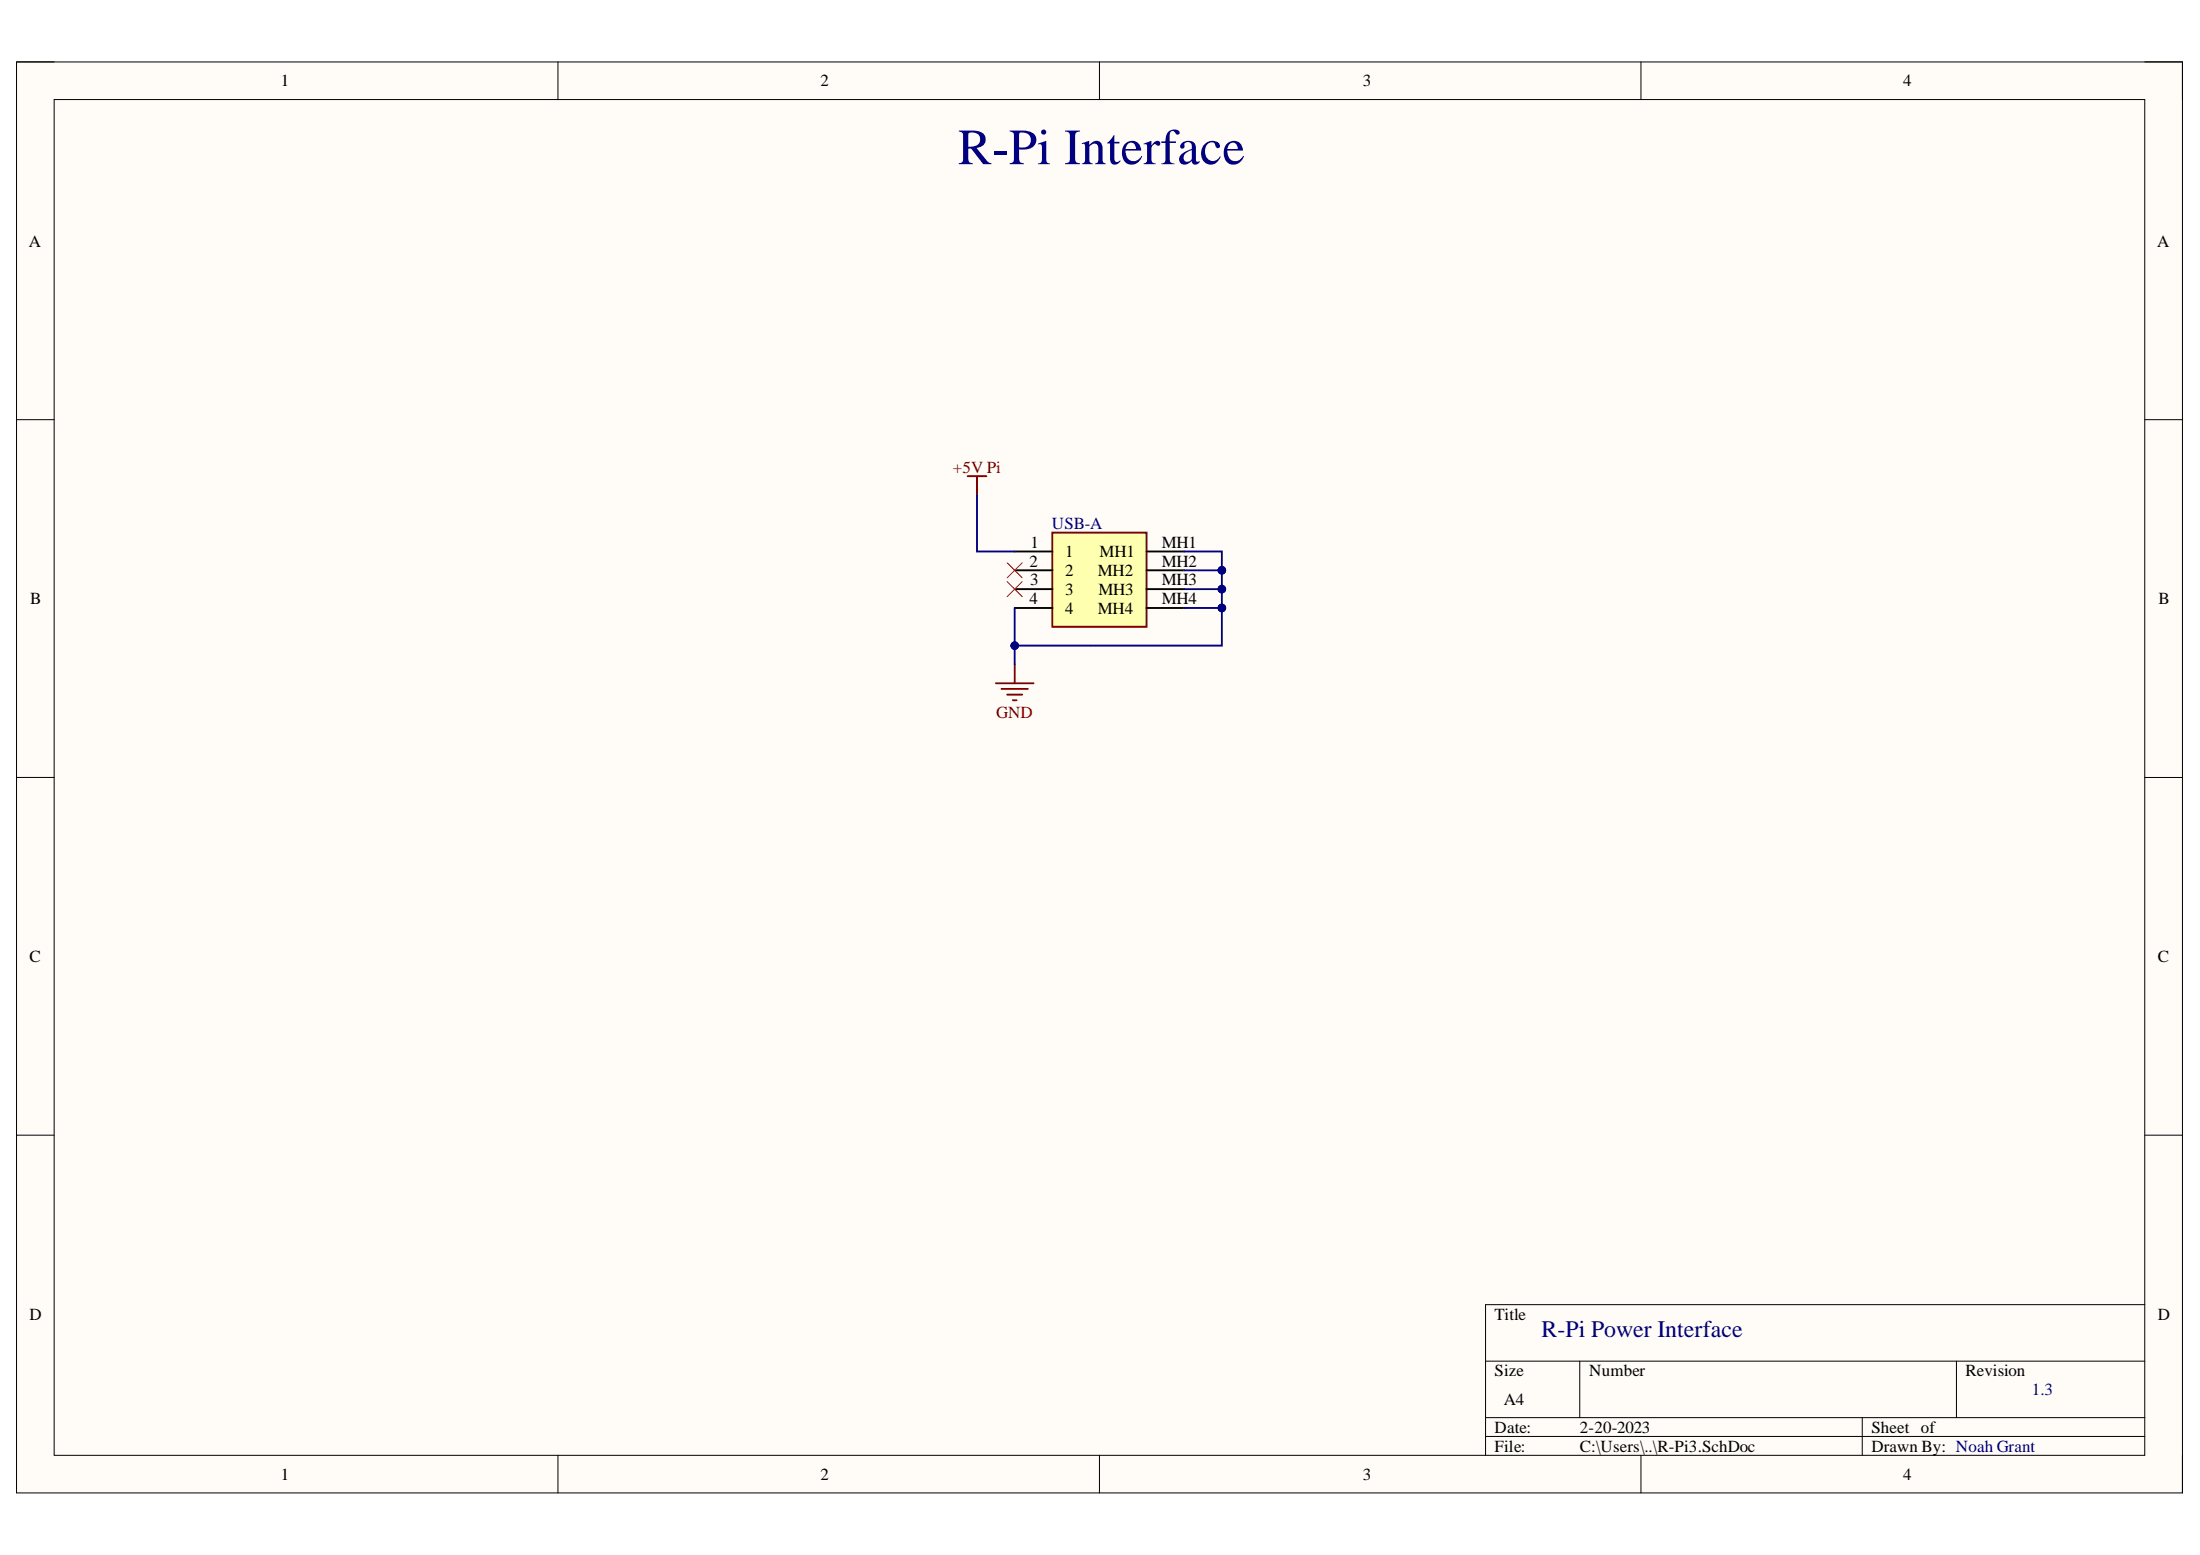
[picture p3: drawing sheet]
<svg xmlns="http://www.w3.org/2000/svg" width="297mm" height="210mm" viewBox="0 0 297 210" stroke-linecap="round" stroke-linejoin="round" font-family="sans-serif">
<path d="M2.2 8.4h292.5v193.1h-292.5z" fill-rule="evenodd" fill="#fffcf8"/>
<path d="M2.2 8.4h292.5v193.1h-292.5z" fill="none" stroke="#000" stroke-width=".14"/>
<path d="M7.3 13.4h282.3v183h-282.3z" fill-rule="evenodd" fill="#fffcf8"/>
<g fill="none" stroke="#000" stroke-width=".14">
<path d="M2.2 8.4h5.1M7.3 13.4h282.3v183h-282.3zM75.3 8.4v5M148.4 8.4v5M221.6 8.4v5M289.6 8.4h5.1v5M2.2 56.7h5.1M289.6 56.7h5.1M2.2 104.9h5.1M289.6 104.9h5.1M2.2 153.2h5.1M289.6 153.2h5.1"/>
<path d="M289.6 176.1h-89v20.3M75.3 196.4v5.1M148.4 196.4v5.1M200.6 183.7h89M200.6 191.4h89M200.6 193.9h89M213.3 183.7v7.7M221.6 196.4v5.1M251.4 191.4v5M264.2 183.7v7.7M294.7 196.4v5.1"/>
</g>
<path d="M130.6 64.3h2.6M131.9 64.3v2.5M134.5 92.2h5M135.2 93h3.6M136 93.8h2M136.7 94.5h.6M137 89.7v2.5" fill="none" stroke="#800000" stroke-width=".25"/>
<path d="M142.1 71.9h12.7v12.7h-12.7z" fill-rule="evenodd" fill="#ffffb0"/>
<path d="M142.1 71.9h12.7v12.7h-12.7z" fill="none" stroke="#800000" stroke-width=".25"/>
<path d="M137 74.4h5.1M137 77h5.1M137 79.5h5.1M154.8 74.4h5.1M154.8 77h5.1M154.8 79.5h5.1M137 82.1h5.1M154.8 82.1h5.1" fill="none" stroke="#000" stroke-width=".25"/>
<path d="M136 76l2 2M136 78.5l2 2M138 76l-2 2M138 78.5l-2 2" fill="none" stroke="#f00" stroke-width=".14"/>
<path d="M131.9 66.8v7.6h5.1M159.9 79.5h5.1" fill="none" stroke="#000080" stroke-width=".25"/>
<circle cx="165" cy="79.5" r=".51" fill="#000080"/>
<circle cx="165" cy="79.5" r=".51" fill="none" stroke="#000080" stroke-width=".14"/>
<path d="M159.9 77h5.1" fill="none" stroke="#000080" stroke-width=".25"/>
<circle cx="165" cy="77" r=".51" fill="#000080"/>
<circle cx="165" cy="77" r=".51" fill="none" stroke="#000080" stroke-width=".14"/>
<path d="M159.9 82.1h5.1" fill="none" stroke="#000080" stroke-width=".25"/>
<circle cx="165" cy="82.1" r=".51" fill="#000080"/>
<circle cx="165" cy="82.1" r=".51" fill="none" stroke="#000080" stroke-width=".14"/>
<path d="M137 82.1v5.1" fill="none" stroke="#000080" stroke-width=".25"/>
<circle cx="137" cy="87.2" r=".51" fill="#000080"/>
<circle cx="137" cy="87.2" r=".51" fill="none" stroke="#000080" stroke-width=".14"/>
<path d="M147.2 87.2h-10.2v2.5" fill="none" stroke="#000080" stroke-width=".25"/>
<circle cx="137" cy="87.2" r=".51" fill="#000080"/>
<circle cx="137" cy="87.2" r=".51" fill="none" stroke="#000080" stroke-width=".14"/>
<path d="M159.9 74.4h5.1v12.8h-17.8" fill="none" stroke="#000080" stroke-width=".25"/>
<circle cx="165" cy="82.1" r=".51" fill="#000080"/>
<circle cx="165" cy="82.1" r=".51" fill="none" stroke="#000080" stroke-width=".14"/>
<circle cx="165" cy="79.5" r=".51" fill="#000080"/>
<circle cx="165" cy="79.5" r=".51" fill="none" stroke="#000080" stroke-width=".14"/>
<circle cx="165" cy="77" r=".51" fill="#000080"/>
<circle cx="165" cy="77" r=".51" fill="none" stroke="#000080" stroke-width=".14"/>
<text font-size="6.9" fill="#000080" x="129.3" y="22.2">R-Pi Interface</text>
<text font-size="3.2" fill="#000080" x="208.1" y="180.5">R-Pi Power Interface</text>
<g font-size="2.3">
<text x="37.9" y="11.7">1</text>
<text x="110.8" y="11.7">2</text>
<text x="184" y="11.7">3</text>
<text x="257" y="11.7">4</text>
<text x="3.9" y="33.3">A</text>
<text x="291.3" y="33.3">A</text>
<text x="139" y="76.5">2</text>
<text x="139.2" y="73.9">1</text>
<text x="143.8" y="75.2">1</text>
<text x="143.8" y="77.7">2</text>
<text x="148.2" y="77.7">MH2</text>
<text x="148.5" y="75.2">MH1</text>
<text x="156.8" y="73.9">MH1</text>
<text x="156.8" y="76.5">MH2</text>
<text x="4.1" y="81.6">B</text>
<text x="139" y="81.6">4</text>
<text x="139.1" y="79">3</text>
<text x="143.8" y="80.3">3</text>
<text x="143.8" y="82.8">4</text>
<text x="148.2" y="82.8">MH4</text>
<text x="148.3" y="80.3">MH3</text>
<text x="156.8" y="79">MH3</text>
<text x="156.8" y="81.6">MH4</text>
<text x="291.4" y="81.6">B</text>
<text x="4" y="129.9">C</text>
<text x="291.3" y="129.9">C</text>
<text x="4" y="178.2">D</text>
<text x="201.8" y="178.2">Title</text>
<text x="291.3" y="178.2">D</text>
<text x="201.8" y="185.8">Size</text>
<text x="214.6" y="185.8">Number</text>
<text x="265.4" y="185.8">Revision</text>
<text x="203.1" y="189.6">A4</text>
<text x="201.8" y="193.4">Date:</text>
<text x="201.8" y="195.9">File:</text>
<text x="213.3" y="193.4">2-20-2023</text>
<text x="213.3" y="195.9">C:\Users\..\R-Pi3.SchDoc</text>
<text x="252.7" y="193.4">Sheet of</text>
<text x="252.7" y="195.9">Drawn By: Noah Grant</text>
<text x="37.9" y="199.7">1</text>
<text x="110.8" y="199.7">2</text>
<text x="184" y="199.7">3</text>
<text x="257" y="199.7">4</text>
</g>
<g font-size="2.3" fill="#800000">
<text x="128.7" y="63.8">+5V Pi</text>
<text x="134.5" y="96.9">GND</text>
</g>
<g font-size="2.3" fill="#000080">
<text x="142" y="71.4">USB-A</text>
<text x="274.3" y="188.3">1.3</text>
</g>
</svg>
